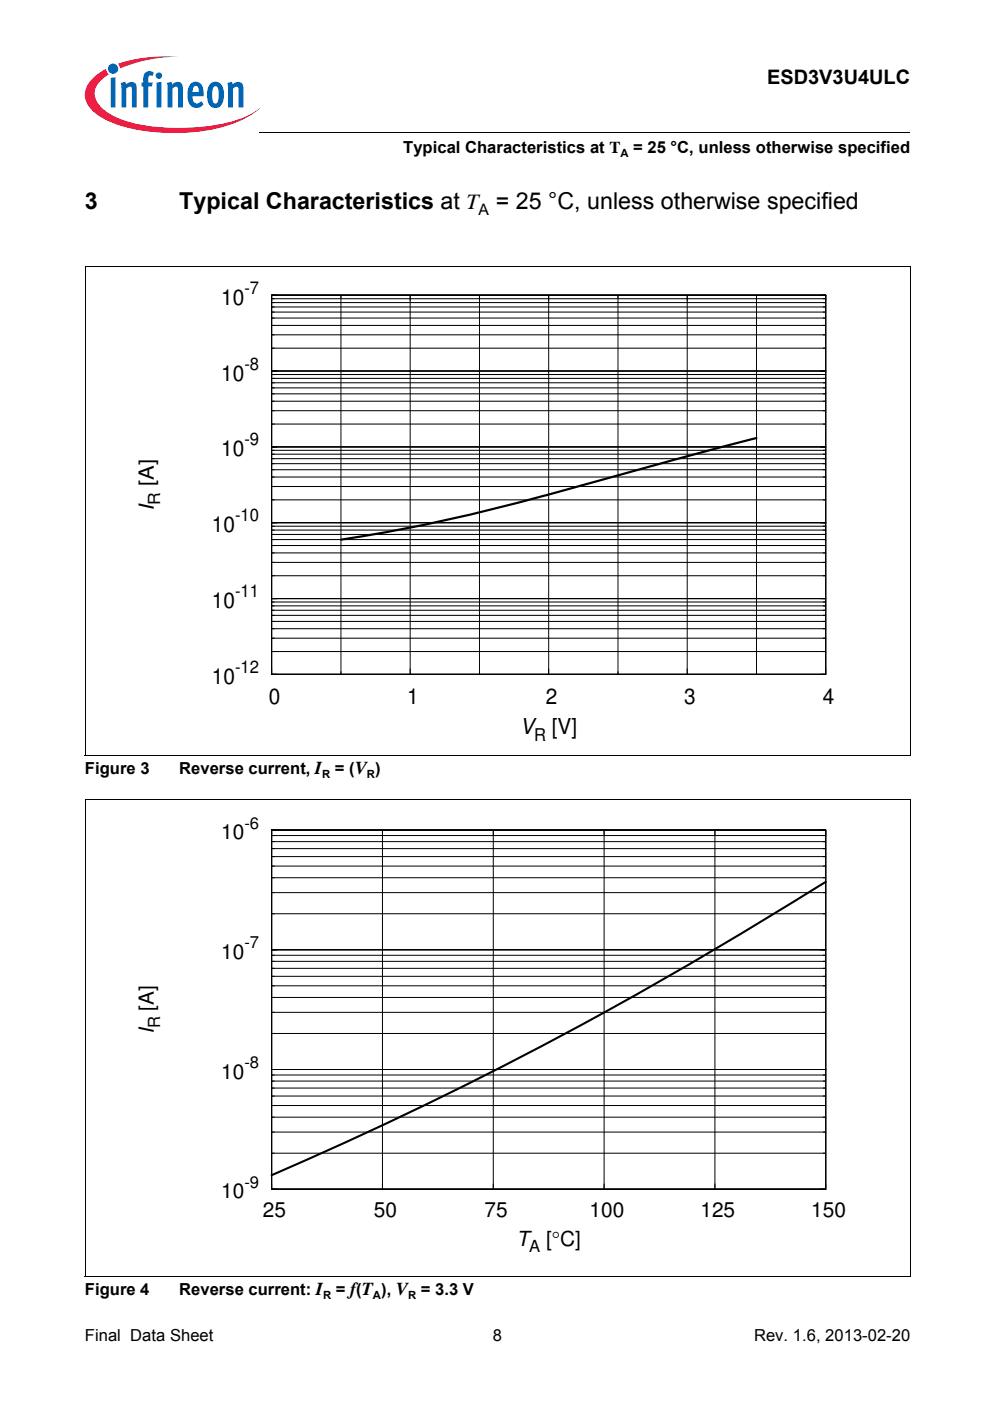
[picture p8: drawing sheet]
<svg xmlns="http://www.w3.org/2000/svg" width="210mm" height="297mm" viewBox="0 0 210 297" stroke-linecap="round" stroke-linejoin="round" font-family="sans-serif">
<circle cx="24" cy="14.6" r="1.09" fill="#0066b3"/>
<g fill="#ed1941">
<path d="M25 13.5l.8-.2a32.7 32.7 0 0 1 12-1.3 32.2 32.2 0 0 0-11.7 2.2l-.7 .3z"/>
<path d="M19.4 16.9a11.2 11.2 0 0 1 3.1-2.3l.2 .7 .4 .5a5 5 0 0 0-3 4.2 6 6 0 0 0 3.4 4.3 31.7 31.7 0 0 0 16 2.8 31.9 31.9 0 0 0 14-3.1l1.6-1.1a18.8 18.8 0 0 1-9.4 4.4 42.6 42.6 0 0 1-20.9-.9 11.1 11.1 0 0 1-6.5-4.7 4.3 4.3 0 0 1 1.1-4.8z"/>
</g>
<g fill="#0066b3">
<path d="M23.5 16.5l1-.1v6.4h-1z"/>
<path d="M25.6 17.6l1-.3 .1 .7a1.22 1.22 0 0 1 1.5-.6 1.22 1.22 0 0 1 .8 1.3v4.1h-1l-.1-4.2a.42 .42 0 0 0-.6-.2l-.5 .4v4h-1.1z"/>
<path d="M30.9 15.3l.8-.2 .7 .1 .2 .2-.3 .8-.1-.1a.47 .47 0 0 0-.7 .2l-.1 1.2h1l-.2 .9h-.8v4.4h-1v-4.4h-.4v-.9h.4v-.7a1.77 1.77 0 0 1 .5-1.5z"/>
<path d="M35.4 17.6l1-.3 .1 .7a1.22 1.22 0 0 1 1.4-.6 1.22 1.22 0 0 1 .9 1.3v4.1h-1.1v-4.2a.42 .42 0 0 0-.6-.2l-.5 .4v4h-1.1z"/>
<path d="M48.2 17.6l1-.3 .1 .7a1.22 1.22 0 0 1 1.5-.6 1.22 1.22 0 0 1 .8 1.3v4.1h-1l-.1-4.2a.42 .42 0 0 0-.6-.2l-.5 .4v4h-1z"/>
<path d="M33 16a.7 .7 0 0 1 1.4 0 .7 .7 0 0 1-1.4 0zM33.2 17.5l1-.1v5.4h-1z"/>
<path d="M40.5 17.7a1.6 1.6 0 0 1 1.7-.2 1.6 1.6 0 0 1 .9 1.5l.1 1.4h-2.4a1.09 1.09 0 0 0 .3 1.2 1.09 1.09 0 0 0 1.1 .2l.5-.4 .4 .8a1.88 1.88 0 0 1-2.2 .6 1.88 1.88 0 0 1-1.1-2v-1.7l.2-.8zM41.1 18.4l-.3 1.2h1.3v-.8a.58 .58 0 0 0-.4-.6 .58 .58 0 0 0-.6 .2z"/>
<path d="M44.7 17.6a1.77 1.77 0 0 1 1.9 0 1.77 1.77 0 0 1 .9 1.8v1.3a1.96 1.96 0 0 1-2.4 2.1 2.94 2.94 0 0 1-1.2-3.3 2.79 2.79 0 0 1 .8-1.9zM45.3 18.4a4.3 4.3 0 0 0 0 3.4l.4 .2a1.54 1.54 0 0 0 .7-1.9v-.4a1.19 1.19 0 0 0-.7-1.4z"/>
</g>
<path d="M55 28v.1z" fill="#000"/>
<path d="M55 28h137.9" fill="none" stroke="#000" stroke-width=".21"/>
<path d="M18 29h46v5h-46z" fill="#fff"/>
<g fill="none" stroke="#000" stroke-width=".21">
<path d="M18 56.6h175M18 56.5v103.7M192.9 56.6v103.7M57.6 62.6h117.5v80.4h-117.5zM57.6 78.7h117.5M57.6 79.4h117.5M57.6 73.8h117.5M57.6 71h117.5M57.6 69h117.5M57.6 67.4h117.5M57.6 66.2h117.5M57.6 65.1h117.5"/>
<path d="M57.6 64.2h117.5M57.6 63.3h117.5M72.3 62.6v80.4M87 62.6v80.4M101.7 62.6v80.4M116.3 62.6v80.4M131 62.6v80.4M145.7 62.6v80.4M160.4 62.6v80.4M57.6 94.8h117.5M57.6 99.6h117.5M57.6 98.3h117.5"/>
<path d="M57.6 97.2h117.5M57.6 96.3h117.5M57.6 95.5h117.5M57.6 89.9h117.5M57.6 87.1h117.5M57.6 85.1h117.5M57.6 83.5h117.5M57.6 82.2h117.5M57.6 81.2h117.5M57.6 80.2h117.5M57.6 110.8h117.5M57.6 119.2h117.5"/>
<path d="M57.6 117.2h117.5M57.6 115.7h117.5M57.6 114.4h117.5M57.6 113.3h117.5M57.6 112.4h117.5M57.6 111.6h117.5M57.6 106h117.5M57.6 103.1h117.5M57.6 101.1h117.5M57.6 126.9h117.5M57.6 138.1h117.5M57.6 135.3h117.5"/>
<path d="M57.6 133.3h117.5M57.6 131.8h117.5M57.6 130.5h117.5M57.6 129.4h117.5M57.6 128.5h117.5M57.6 127.6h117.5M57.6 122.1h117.5M18 160.2h174.9M18 169.5h175M18 169.4v101.3M57.6 176h117.5v76.1h-117.5zM57.6 179.9h117.5"/>
<path d="M57.6 178.4h117.5M57.6 177.2h117.5M81.1 176v76.1M104.6 176v76.1M128.1 176v76.1M151.6 176v76.1M192.9 169.5v101.2M57.6 193.7h117.5M57.6 189.3h117.5M57.6 186.1h117.5M57.6 183.6h117.5M57.6 181.6h117.5"/>
<path d="M57.6 201.4h117.5M57.6 219.1h117.5M57.6 214.6h117.5M57.6 211.5h117.5M57.6 209h117.5M57.6 207h117.5M57.6 205.3h117.5M57.6 203.8h117.5M57.6 202.5h117.5M57.6 226.8h117.5M57.6 236.9h117.5M57.6 234.4h117.5"/>
<path d="M57.6 232.4h117.5M57.6 230.7h117.5M57.6 229.2h117.5M57.6 227.9h117.5M57.6 244.5h117.5M57.6 240h117.5M18 270.7h174.9"/>
</g>
<path d="M160.4 92.9l-14.4 3.7-18.8 5.2a429.7 429.7 0 0 1-54.9 12.6" fill="none" stroke="#000" stroke-width=".45"/>
<path d="M175.1 187l-1.5 .9a848.8 848.8 0 0 1-116 61.3" fill="none" stroke="#000" stroke-width=".44"/>
<g font-size="4.9">
<text x="18" y="44.3">3</text>
<text x="38" y="44.3">Typical Characteristics at T = 25 °C, unless otherwise specified</text>
</g>
<g font-size="4.7">
<text x="46.9" y="64.6">10</text>
<text x="46.9" y="80.7">10</text>
<text x="46.9" y="96.8">10</text>
<text x="44.9" y="112.8">10</text>
<text x="44.9" y="128.9">10</text>
<text x="44.9" y="145">10</text>
<text x="57" y="149.2">0</text>
<text x="86.4" y="149.2">1</text>
<text x="115.7" y="149.2">2</text>
<text x="145.1" y="149.2">3</text>
<text x="174.5" y="149.2">4</text>
<text x="110.3" y="155.7">V [V]</text>
</g>
<g font-size="4.4">
<text x="32.6" y="103" transform="rotate(-90 32.6 103)">[A]</text>
<text x="32.6" y="108.3" transform="rotate(-90 32.6 108.3)">I</text>
<text x="46.9" y="177.9">10</text>
<text x="46.9" y="203.3">10</text>
<text x="32.6" y="214.3" transform="rotate(-90 32.6 214.3)">[A]</text>
<text x="32.6" y="219.3" transform="rotate(-90 32.6 219.3)">I</text>
<text x="46.9" y="228.7">10</text>
<text x="46.9" y="254">10</text>
<text x="55.8" y="258">25</text>
<text x="79.3" y="258">50</text>
<text x="102.7" y="258">75</text>
<text x="125" y="258">100</text>
<text x="148.5" y="258">125</text>
<text x="172" y="258">150</text>
<text x="109.5" y="264.2">T [°C]</text>
</g>
<text font-size="4.2" x="162.7" y="17.8">ESD3V3U4ULC</text>
<g font-size="3.7">
<text x="51.8" y="62.3">-7</text>
<text x="51.8" y="78.4">-8</text>
<text x="51.8" y="94.4">-9</text>
<text x="49.9" y="110.5">-10</text>
<text x="49.9" y="126.6">-11</text>
<text x="49.9" y="142.7">-12</text>
<text x="113.2" y="157.1">R</text>
</g>
<g font-size="3.5">
<text x="85.5" y="32.5">Typical Characteristics at T</text>
<text x="134.3" y="32.5">= 25 °C, unless otherwise specified</text>
<text x="33.9" y="107" transform="rotate(-90 33.9 107)">R</text>
<text x="18" y="164">Figure 3</text>
<text x="38" y="164">Reverse current, I</text>
<text x="71" y="164">= (V )</text>
<text x="51.8" y="175.7">-6</text>
<text x="51.8" y="201.1">-7</text>
<text x="33.9" y="218" transform="rotate(-90 33.9 218)">R</text>
<text x="51.8" y="226.5">-8</text>
<text x="51.8" y="251.8">-9</text>
<text x="112.2" y="265.5">A</text>
<text x="18" y="274.5">Figure 4</text>
<text x="38" y="274.5">Reverse current: I</text>
<text x="71.2" y="274.5">= f(T ), V</text>
<text x="89.2" y="274.5">= 3.3 V</text>
<text x="18" y="284.4">Final Data Sheet</text>
<text x="104.5" y="284.4">8</text>
<text x="159.9" y="284.4">Rev. 1.6, 2013-02-20</text>
</g>
<text font-size="3.3" x="101.5" y="45.5">A</text>
<g font-size="2.4">
<text x="131.6" y="33.3">A</text>
<text x="68.3" y="164.9">R</text>
<text x="77.8" y="164.9">R</text>
<text x="68.5" y="275.4">R</text>
<text x="79.1" y="275.4">A</text>
<text x="86.5" y="275.4">R</text>
</g>
</svg>
